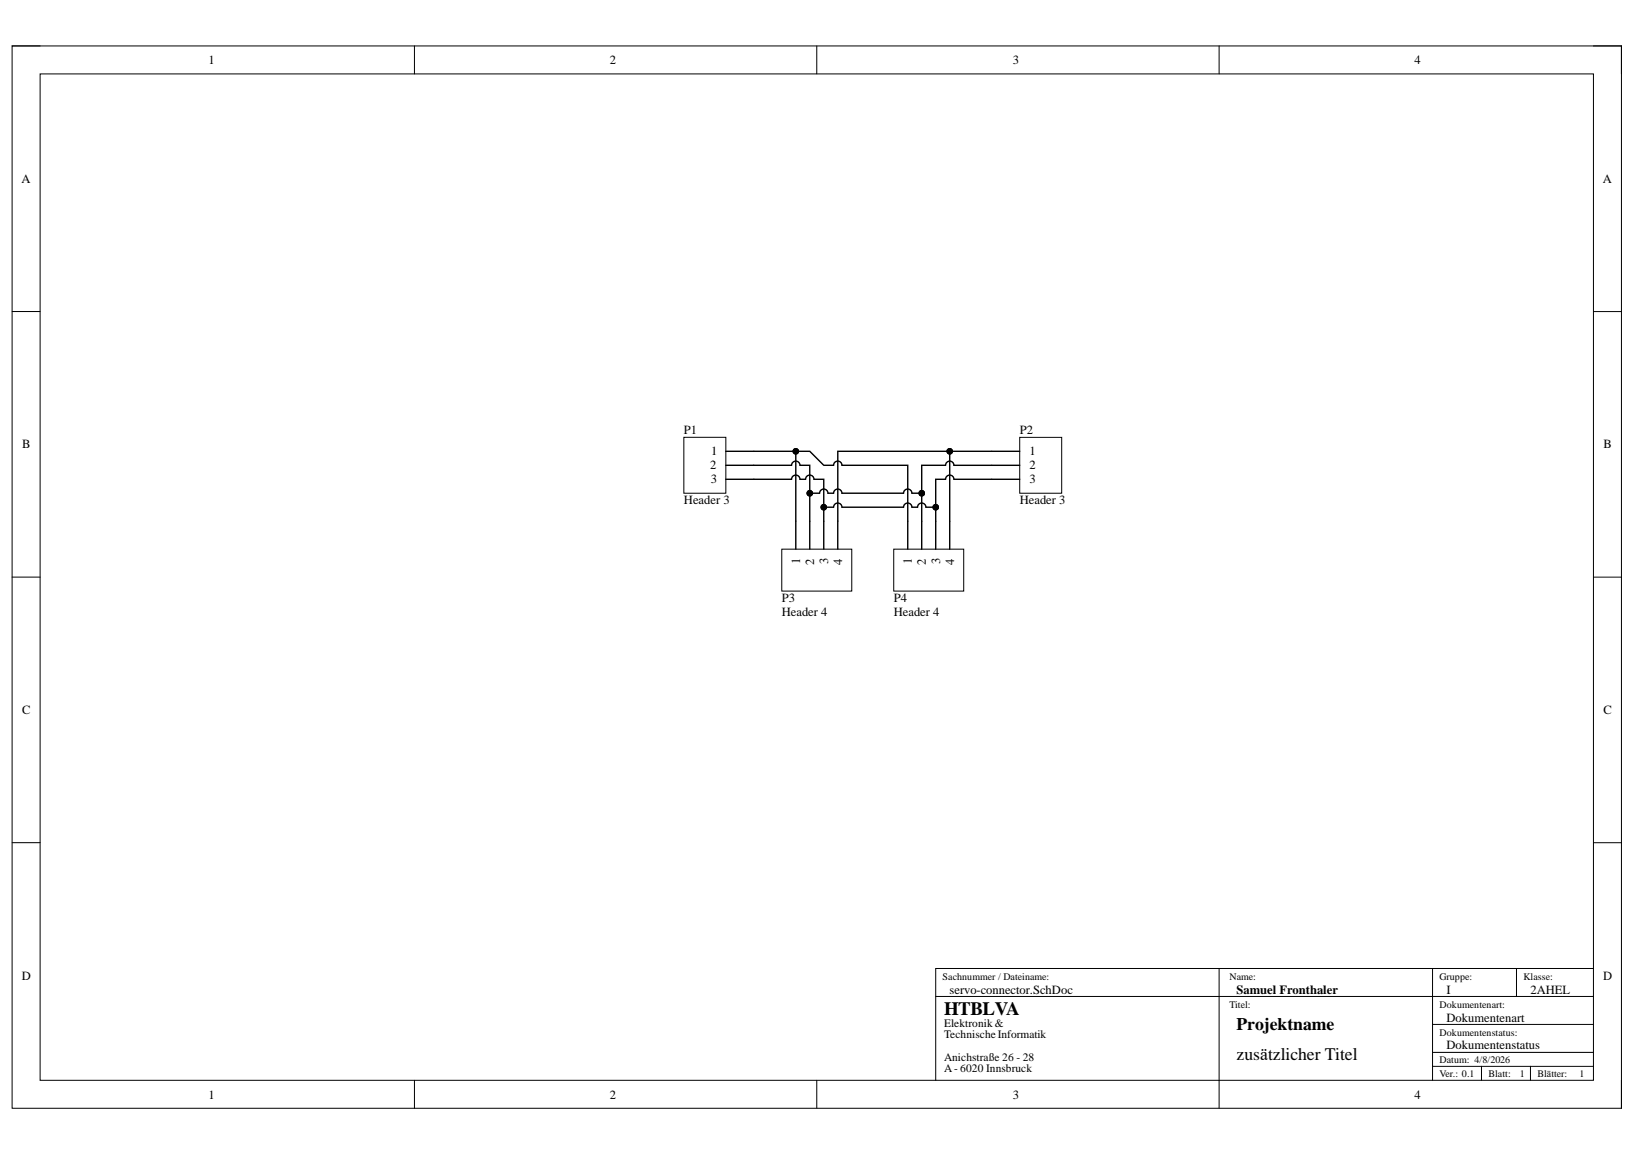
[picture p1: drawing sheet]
<svg xmlns="http://www.w3.org/2000/svg" width="297mm" height="210mm" viewBox="0 0 297 210" stroke-linecap="round" stroke-linejoin="round" font-family="sans-serif">
<path d="M2.2 8.3h292.2v192.9h-292.2z" fill="none" stroke="#000" stroke-width=".18"/>
<path d="M7.3 13.4h282v182.8h-282z" fill-rule="evenodd" fill="#fff"/>
<g fill="none" stroke="#000" stroke-width=".18">
<path d="M2.2 8.3h5.1M7.3 13.4h282v182.8h-282zM75.2 8.3v5.1M148.3 8.3v5.1M221.3 8.3v5.1M289.3 8.3h5.1v5.1M2.2 56.6h5.1M289.3 56.6h5.1M2.2 104.8h5.1M289.3 104.8h5.1M2.2 153h5.1M289.3 153h5.1"/>
<path d="M221.3 175.9v25.3M260.1 175.9v20.3M275.3 175.9v5M289.3 175.9h-119.4v20.3M75.2 196.2v5M148.3 196.2v5M169.9 180.9h119.4M260.1 186h29.2M260.1 193.6h29.2M260.1 191.1h29.2M269 193.6v2.6M277.9 193.6v2.6"/>
<path d="M294.4 196.2v5"/>
</g>
<path d="M124.2 79.4h7.6v10.2h-7.6z" fill-rule="evenodd" fill="#fff"/>
<path d="M124.2 79.4h7.6v10.2h-7.6z" fill="none" stroke="#000" stroke-width=".18"/>
<path d="M131.8 81.9h5.1M131.8 84.5h5.1M131.8 87h5.1" fill="none" stroke="#000" stroke-width=".25"/>
<path d="M185.1 79.4h7.7v10.2h-7.7z" fill-rule="evenodd" fill="#fff"/>
<path d="M185.1 79.4h7.7v10.2h-7.7z" fill="none" stroke="#000" stroke-width=".18"/>
<path d="M180.1 81.9h5M180.1 84.5h5M180.1 87h5" fill="none" stroke="#000" stroke-width=".25"/>
<path d="M141.9 99.7h12.8v7.6h-12.8z" fill-rule="evenodd" fill="#fff"/>
<path d="M141.9 99.7h12.8v7.6h-12.8z" fill="none" stroke="#000" stroke-width=".18"/>
<path d="M144.5 94.6v5.1M147 94.6v5.1M149.6 94.6v5.1M152.1 94.6v5.1" fill="none" stroke="#000" stroke-width=".25"/>
<path d="M162.3 99.7h12.7v7.6h-12.7z" fill-rule="evenodd" fill="#fff"/>
<g fill="none" stroke="#000" stroke-width=".18">
<path d="M162.3 99.7h12.7v7.6h-12.7z"/>
<circle cx="144.5" cy="81.9" r=".51"/>
<circle cx="147" cy="89.6" r=".51"/>
<circle cx="149.6" cy="92.1" r=".51"/>
<circle cx="167.4" cy="89.6" r=".51"/>
<circle cx="169.9" cy="92.1" r=".51"/>
<circle cx="172.4" cy="81.9" r=".51"/>
</g>
<path d="M136.9 81.9h7.6v12.7M136.9 84.5h6.8a.76 .76 0 0 1 .8-.8 .76 .76 0 0 1 .7 .8h1.8v10.1M136.9 87h6.8a.76 .76 0 0 1 .8-.7 .76 .76 0 0 1 .7 .7h1.1a.76 .76 0 0 1 .7-.7 .76 .76 0 0 1 .8 .7h1.8v7.6M144.5 81.9h2.5l2.6 2.6h1.7a.76 .76 0 0 1 .8-.8 .76 .76 0 0 1 .8 .8h11.9v15.2M147 89.6h1.8a.76 .76 0 0 1 .8-.8 .76 .76 0 0 1 .7 .8h1a.76 .76 0 0 1 .8-.8 .76 .76 0 0 1 .8 .8h11.1a.76 .76 0 0 1 .8-.8 .76 .76 0 0 1 .8 .8h1.8M149.6 92.1h1.7a.76 .76 0 0 1 .8-.8 .76 .76 0 0 1 .8 .8h11.1a.76 .76 0 0 1 .8-.8 .76 .76 0 0 1 .8 .8h1a.76 .76 0 0 1 .8-.8 .76 .76 0 0 1 .7 .8h1.8M172.4 81.9v17.8M180.1 81.9h-28v12.7M180.1 84.5h-6.9a.76 .76 0 0 0-.8-.8 .76 .76 0 0 0-.7 .8h-4.3v15.2M180.1 87h-6.9a.76 .76 0 0 0-.8-.7 .76 .76 0 0 0-.7 .7h-1.8v12.7" fill="none" stroke="#000" stroke-width=".25"/>
<g fill="#000">
<circle cx="144.5" cy="81.9" r=".51"/>
<circle cx="147" cy="89.6" r=".51"/>
<circle cx="149.6" cy="92.1" r=".51"/>
<circle cx="167.4" cy="89.6" r=".51"/>
<circle cx="169.9" cy="92.1" r=".51"/>
<circle cx="172.4" cy="81.9" r=".51"/>
</g>
<text font-size="3.4" x="171.4" y="184.2">HTBLVA</text>
<g font-size="3.2">
<text x="224.5" y="187">Projektname</text>
<text x="224.5" y="192.4">zusätzlicher Titel</text>
</g>
<g font-size="2.3">
<text x="37.8" y="11.6">1</text>
<text x="110.7" y="11.6">2</text>
<text x="183.9" y="11.6">3</text>
<text x="256.8" y="11.6">4</text>
<text x="3.9" y="33.2">A</text>
<text x="291" y="33.2">A</text>
<text x="4" y="81.4">B</text>
<text x="124.2" y="78.9">P1</text>
<text x="129.1" y="82.7">1</text>
<text x="185.1" y="78.9">P2</text>
<text x="186.9" y="82.7">1</text>
<text x="291.1" y="81.4">B</text>
<text x="129" y="85.2">2</text>
<text x="129" y="87.8">3</text>
<text x="186.9" y="85.2">2</text>
<text x="186.9" y="87.8">3</text>
<text x="124.2" y="91.6">Header 3</text>
<text x="185.1" y="91.6">Header 3</text>
<text x="145.3" y="102.4" transform="rotate(-90 145.3 102.4)">1</text>
<text x="147.8" y="102.5" transform="rotate(-90 147.8 102.5)">2</text>
<text x="150.3" y="102.5" transform="rotate(-90 150.3 102.5)">3</text>
<text x="152.9" y="102.5" transform="rotate(-90 152.9 102.5)">4</text>
<text x="165.6" y="102.4" transform="rotate(-90 165.6 102.4)">1</text>
<text x="168.1" y="102.5" transform="rotate(-90 168.1 102.5)">2</text>
<text x="170.7" y="102.5" transform="rotate(-90 170.7 102.5)">3</text>
<text x="173.2" y="102.5" transform="rotate(-90 173.2 102.5)">4</text>
<text x="141.9" y="109.3">P3</text>
<text x="141.9" y="111.9">Header 4</text>
<text x="162.3" y="109.3">P4</text>
<text x="162.3" y="111.9">Header 4</text>
<text x="4" y="129.7">C</text>
<text x="291.1" y="129.7">C</text>
<text x="4" y="177.9">D</text>
<text x="291.1" y="177.9">D</text>
<text x="172.4" y="180.4">servo-connector.SchDoc</text>
<text x="224.5" y="180.4">Samuel Fronthaler</text>
<text x="262.6" y="180.4">I</text>
<text x="262.6" y="185.5">Dokumentenart</text>
<text x="277.9" y="180.4">2AHEL</text>
<text x="262.6" y="190.6">Dokumentenstatus</text>
<text x="37.8" y="199.5">1</text>
<text x="110.7" y="199.5">2</text>
<text x="183.9" y="199.5">3</text>
<text x="256.8" y="199.5">4</text>
</g>
<g font-size="2.1">
<text x="171.4" y="186.5">Elektronik&amp;</text>
<text x="171.4" y="188.6">TechnischeInformatik</text>
<text x="171.4" y="192.6">Anichstraße 26 - 28</text>
<text x="171.4" y="194.7">A- 6020 Innsbruck</text>
</g>
<g font-size="1.8">
<text x="171.2" y="178">Sachnummer / Dateiname:</text>
<text x="223.2" y="178">Name:</text>
<text x="261.4" y="178">Gruppe:</text>
<text x="276.6" y="178">Klasse:</text>
<text x="223.2" y="183">Titel:</text>
<text x="261.4" y="183">Dokumentenart:</text>
<text x="261.4" y="188.1">Dokumentenstatus:</text>
<text x="261.4" y="193">Datum: 4/8/2026</text>
<text x="261.4" y="195.5">Ver.: 0.1</text>
<text x="270.3" y="195.5">Blatt:</text>
<text x="275.9" y="195.5">1</text>
<text x="279.1" y="195.5">Blätter:</text>
<text x="286.8" y="195.5">1</text>
</g>
</svg>
